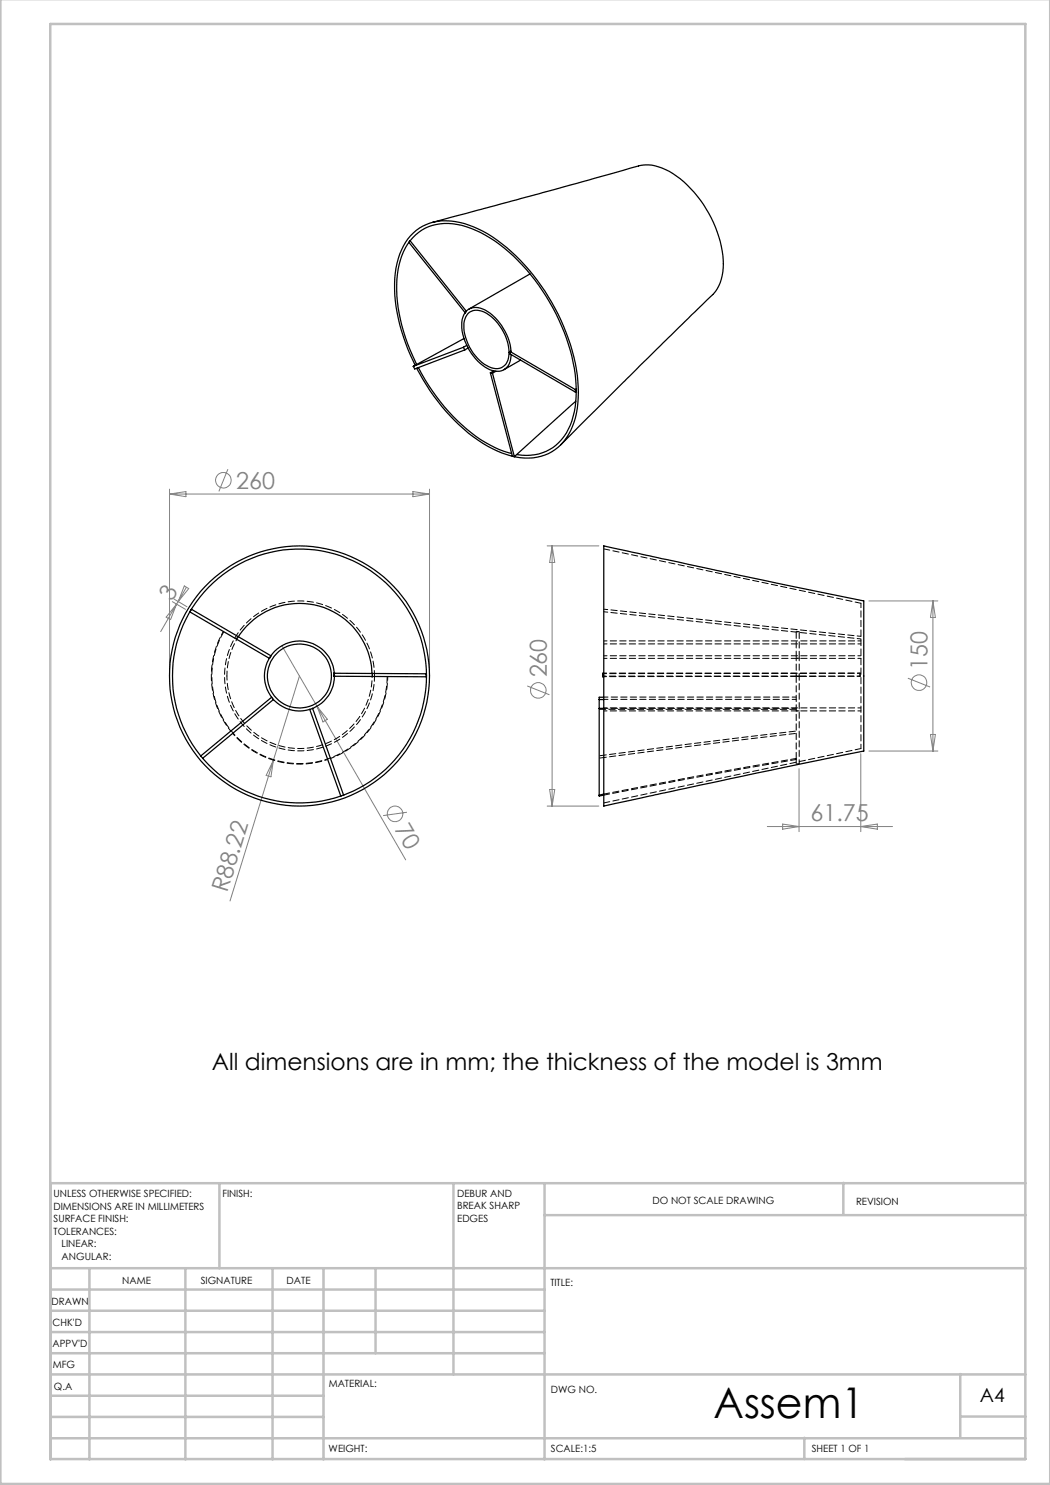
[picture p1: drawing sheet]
<svg xmlns="http://www.w3.org/2000/svg" width="210mm" height="297mm" viewBox="0 0 210 297" stroke-linecap="round" stroke-linejoin="round" font-family="sans-serif">
<g fill="none" stroke="#808080" stroke-width=".2">
<path d="M33.9 97.8v36.4M33.9 98.8h52M33.9 98.8l3.3-.5v1zM45.6 93.8l-1.8 4.5M82.6 98.3l3.3 .5-3.3 .5zM85.9 97.8v36.4M34.8 119.8l2.6 1.6M36.9 117.2l.8 .5-2.1 2.6zM37.3 117.5l-1.7 2.8M109.4 109.2h10.4M110.4 109.2v52M110.4 109.2l.5 3.3h-1z"/>
<path d="M34.5 120.3l2.6 1.6M35.3 120.8l-3.2 5.5M35.3 120.8l-1.2 3.1-.9-.5zM35.6 120.3l-.3 .5M56.4 129.1l7 12.1M59.9 135.2l-5.2 16.8M105.4 137.2l4.5 1.8M173.8 120.2h13.8M181.6 135.6l4.4 1.8M186.6 120.2v30M186.6 120.2l.5 3.3h-1zM54.7 152l-8.7 28.2"/>
<path d="M54.7 152l-.5 3.4-1-.3zM63.4 141.2l17.7 30.8M63.4 141.2l2.1 2.7-.9 .5zM109.9 157.9h1l-.5 3.3zM159.8 153.7v12.6M172.2 150.7v15.6M173.8 150.2h13.8M186.1 146.9h1l-.5 3.3zM81.4 162.5l-4.8 .6M109.4 161.2h10.4M153.5 165.3h25M156.5 164.8l3.3 .5-3.3 .5z"/>
<path d="M172.2 165.3l3.3-.5v1z"/>
<circle cx="44.7" cy="96" r="1.55"/>
<circle cx="107.7" cy="138.1" r="1.55"/>
<circle cx="183.8" cy="136.5" r="1.56"/>
<circle cx="79" cy="162.8" r="1.55"/>
</g>
<g fill="none" stroke="#c0c0c0" stroke-width=".5">
<path d="M.1 -.1v296.9h209.9v-296.9M10.1 4.8h195v287h-195zM43.9 236.6v17M90.7 236.6v38.3M108.9 236.6v55.3M168.7 236.6v6.3M205.1 236.6h-195v55.3M10.1 253.6h195M10.1 257.9h98.8M17.9 253.6v38.3M37.1 253.6v38.3M54.5 253.6v38.3"/>
<path d="M64.7 253.6v38.3M75.1 253.6v17M108.9 243h96.2M10.1 270.6h98.8M10.1 266.4h98.8M10.1 262.1h98.8M10.1 279.1h54.6M10.1 274.9h195M192.1 274.8v12.7M10.1 287.7h195M10.1 283.4h54.6M160.9 287.5v4.3"/>
<path d="M192.1 283.3h13"/>
</g>
<g fill="none" stroke="#000" stroke-width=".25">
<path d="M82 48.2l11.3 14.1-.2 .3-11.3-14.1zM86.5 44.5l21.4-5.8 18.2-5.1a8.6 8.6 0 0 1 8.5 1.1 23.6 23.6 0 0 1 10.1 18.1 8.5 8.5 0 0 1-3.3 7.2l-13.4 13.1-15.9 15.9M106 54.8l-12.2 7M83 73.1a34.1 34.1 0 0 1-3.9-18.5 11.8 11.8 0 0 1 5.5-9.4 11.9 11.9 0 0 1 10.1 .2 32.4 32.4 0 0 1 13.5 11.7 39.2 39.2 0 0 1 7.5 21.4 14.3 14.3 0 0 1-4 10.9 10 10 0 0 1-9 1.9M83.3 73.7a38.6 38.6 0 0 0 14.2 15.5l2.9 1.4 2 .6M83.3 72.9a33.3 33.3 0 0 1-3.8-18 11.3 11.3 0 0 1 5.5-9.3 11.7 11.7 0 0 1 10.1 .5 34 34 0 0 1 14.8 14.3 34.9 34.9 0 0 1 5.2 20 11.8 11.8 0 0 1-5.2 9.5 9.7 9.7 0 0 1-6.5 1M83.6 73.5a37.4 37.4 0 0 0 14.4 15.5l1.9 .9 2.4 .8M92.7 69.5l.3 .5M92.7 69.5l-10 3.8M92.8 67.7l-10.1 5.6M93 70l-10.1 3.8-.2-.5M93.3 69.1l-.6 .4"/>
<path d="M93.6 62.7a3.2 3.2 0 0 1 4.2 .3 9.4 9.4 0 0 1 3.9 8.5 2.53 2.53 0 0 1-3.9 1.8 9.5 9.5 0 0 1-4.9-9.1l.3-.8zM93.6 69.6l-.6 .4M98.1 74.6l4.4 16.7h.4M98.1 74.6h.4M98.5 74.6l4.4 16.7M98.7 74.2l-.6 .4M99.2 74.3l-.7 .3M102 70.3v.5l13.1 7.6M102 70.3l13.1 7.6M102.2 70.2l-.2 .1M102.2 70.3a11 11 0 0 0-5.6-8.5 2.83 2.83 0 0 0-4.2 2.6 10.6 10.6 0 0 0 5.6 9.6 2.81 2.81 0 0 0 4.2-2.7v-.4M104.1 72l-3.3 1.9"/>
<path d="M115.1 77.9v.5M115.3 78.3l-.2 .1M115.3 77.8l-.2 .1M115.1 80.3l-12.2 11M120.8 109.2l26.8 5.8 25.2 5.2v30l-21.8 4.5-30.2 6.5zM38.3 121.8l15.9 9.4-.3 .5-15.9-9.3zM47.7 127.3a14.5 14.5 0 0 1 16-6.1 14.5 14.5 0 0 1 10.7 13.5M54.3 139.4l.4 .5M54.3 139.4l-14.2 11.8M54.7 139.9a7.1 7.1 0 0 0 7.2 2M54.7 139.9l-14.2 11.8M66.8 135.3h.1"/>
<path d="M66.8 134.7h.1M66.8 134.7l18.4 .1v.6l-18.4-.1M66.8 134.7v.6M66.9 134.7a7 7 0 0 0-9.5-6 7 7 0 0 0-3.1 10.7M66.9 135.3a6.9 6.9 0 0 1-4.4 6.4M119.8 139.9v19.1M119.8 139.9h1M120.6 134.8h.2M120.8 139.4h-1v.5M120.8 134.7h-.2v.7h.2M40.1 151.2l.4 .5M40.1 151.2a25.4 25.4 0 0 1 6-37.3 25.4 25.4 0 0 1 36.5 10 25.4 25.4 0 0 1-13.9 35.1"/>
<path d="M40.5 151.7a25.3 25.3 0 0 0 27.7 7.5M61.9 141.9l6.3 17.3M62.5 141.7l-.6 .2M62.5 141.7l6.2 17.3M68.7 159l-.5 .2M119.8 159v.2l1-.2M119.8 141.7h1M120.8 158.8l-1 .2"/>
<circle cx="59.9" cy="135.2" r="6.4"/>
<circle cx="59.9" cy="135.2" r="26"/>
</g>
<path d="M77.6 135.3a17.6 17.6 0 0 1-11.5 16.4M159.2 139.9h-38.4M159.2 139.4h-38.4M172.2 127.3l-51.4-5.5M172.2 127.8l-51.4-5.4M46.1 146.2a17.6 17.6 0 0 1-1.4-19.9M159.2 151.9v.9M159.2 141.7h-38.4M159.8 152.7v-17.4" fill="none" stroke="#000" stroke-width=".2" stroke-dasharray="1.3 .6" stroke-dashoffset=".5"/>
<path d="M65.6 151.9a17.6 17.6 0 0 1-19.1-5.2" fill="none" stroke="#000" stroke-width=".2" stroke-dasharray="1.3 .6" stroke-dashoffset=".6"/>
<path d="M44.8 126.3a17.5 17.5 0 0 0 10.5 25.8 17.5 17.5 0 0 0 22.1-16.8M159.2 131.6v-5.3M159.8 131.6v-5.3" fill="none" stroke="#000" stroke-width=".2" stroke-dasharray="1.3 .6" stroke-dashoffset="-.1"/>
<g fill="none" stroke="#000" stroke-width=".2" stroke-dasharray="1.3 .6">
<path d="M47.6 127.3l-.3 .5M66.8 135.2v-.6M66.8 135.2h.1M66.8 134.6h.1M66.9 135.2v-.6M74.5 135.3v-.6M159.2 135.3v16.4M159.2 135.3h.6M159.2 126.3h.6M159.2 135.3v-.1M159.8 135.2h-.6M159.8 135.2v.1"/>
<path d="M159.8 131.6h-.6M172 134.6v.1M172 135.2v.1M172 135.2v-.6M172 135.3v-.6M159.2 141.9h-39.4M159.2 151.7v.2M159.2 142.2h.6M159.2 152.8l.6-.1"/>
</g>
<path d="M45.4 135.2a14.5 14.5 0 0 0 14.8 14.5 14.5 14.5 0 0 0 14.2-15M172.2 149.7v-29" fill="none" stroke="#000" stroke-width=".2" stroke-dasharray="1.3 .6" stroke-dashoffset=".4"/>
<path d="M47.7 127.3a14.5 14.5 0 0 0-2.3 7.9" fill="none" stroke="#000" stroke-width=".2" stroke-dasharray="1.3 .6" stroke-dashoffset=".3"/>
<path d="M74.9 135.2a15 15 0 0 0-22.2-13.2 15 15 0 0 0-.9 25.8 15 15 0 0 0 23.1-11.6v-1" fill="none" stroke="#000" stroke-width=".2" stroke-dasharray="1.3 .6" stroke-dashoffset=".2"/>
<path d="M119.8 151.6l39.4-4.9M119.8 151.2l39.4-5" fill="none" stroke="#000" stroke-width=".2" stroke-dasharray="1.3 .6" stroke-dashoffset="-.2"/>
<path d="M172.2 120.7l-51.4-10.9M120.8 159l16.5-3.2 21.9-3.9M120.8 158.8l16.5-3.2 21.9-3.9M120.8 160.6l51.4-10.9" fill="none" stroke="#000" stroke-width=".2" stroke-dasharray="1.3 .6" stroke-dashoffset=".1"/>
<path d="M159.2 135.2v-3.6M159.8 131.6v3.6" fill="none" stroke="#000" stroke-width=".2" stroke-dasharray="1.3 .6" stroke-dashoffset=".8"/>
<path d="M172 134.6h-51.2M172 135.2h-51.4M172 135.3h-51.2M172 134.7h-51.2M172.2 131.2h-51.4M172.2 131.7h-51.4M172.2 128.2h-51.4M172.2 128.8h-51.4M120.8 142.2h51.4M120.8 141.6h51.4" fill="none" stroke="#000" stroke-width=".2" stroke-dasharray="1.3 .6" stroke-dashoffset=".7"/>
<text font-size="8.5" x="142.7" y="283.5">Assem1</text>
<g font-size="4.7" fill="#808080">
<text x="47.3" y="97.7">260</text>
<text x="34.4" y="120.3" transform="rotate(-60 34.4 120.3)">3</text>
<text x="109.4" y="135.5" transform="rotate(-90 109.4 135.5)">260</text>
<text x="185.5" y="133.9" transform="rotate(-90 185.5 133.9)">150</text>
<text x="78.8" y="165.8" transform="rotate(60 78.8 165.8)">70</text>
<text x="162.1" y="164.3">61.75</text>
<text x="45.4" y="178.6" transform="rotate(-73 45.4 178.6)">R88.22</text>
</g>
<text font-size="4.7" x="42.4" y="214.1">All dimensions are in mm; the thickness of the model is 3mm</text>
<text font-size="3.9" x="196" y="280.4">A4</text>
<g font-size="2">
<text x="10.7" y="239.5">UNLESS OTHERWISE SPECIFIED:</text>
<text x="44.5" y="239.5">FINISH:</text>
<text x="91.4" y="239.4">DEBUR AND</text>
<text x="10.7" y="242">DIMENSIONS ARE IN MILLIMETERS</text>
<text x="10.7" y="244.5">SURFACE FINISH:</text>
<text x="91.4" y="241.9">BREAK SHARP</text>
<text x="91.4" y="244.4">EDGES</text>
<text x="130.5" y="240.8">DO NOT SCALE DRAWING</text>
<text x="171.2" y="241">REVISION</text>
<text x="10.7" y="247">TOLERANCES:</text>
<text x="12.3" y="249.5">LINEAR:</text>
<text x="12.3" y="252">ANGULAR:</text>
<text x="24.4" y="256.9">NAME</text>
<text x="40.1" y="256.8">SIGNATURE</text>
<text x="57.3" y="256.8">DATE</text>
<text x="110.1" y="257.1">TITLE:</text>
<text x="10.3" y="260.9">DRAWN</text>
<text x="10.5" y="269.3">APPV'D</text>
<text x="10.5" y="265.2">CHK'D</text>
<text x="10.6" y="273.6">MFG</text>
<text x="10.8" y="278">Q.A</text>
<text x="65.8" y="277.4">MATERIAL:</text>
<text x="110.2" y="278.5">DWG NO.</text>
<text x="65.7" y="290.4">WEIGHT:</text>
<text x="110.2" y="290.5">SCALE:1:5</text>
<text x="162.4" y="290.4">SHEET 1 OF 1</text>
</g>
</svg>
